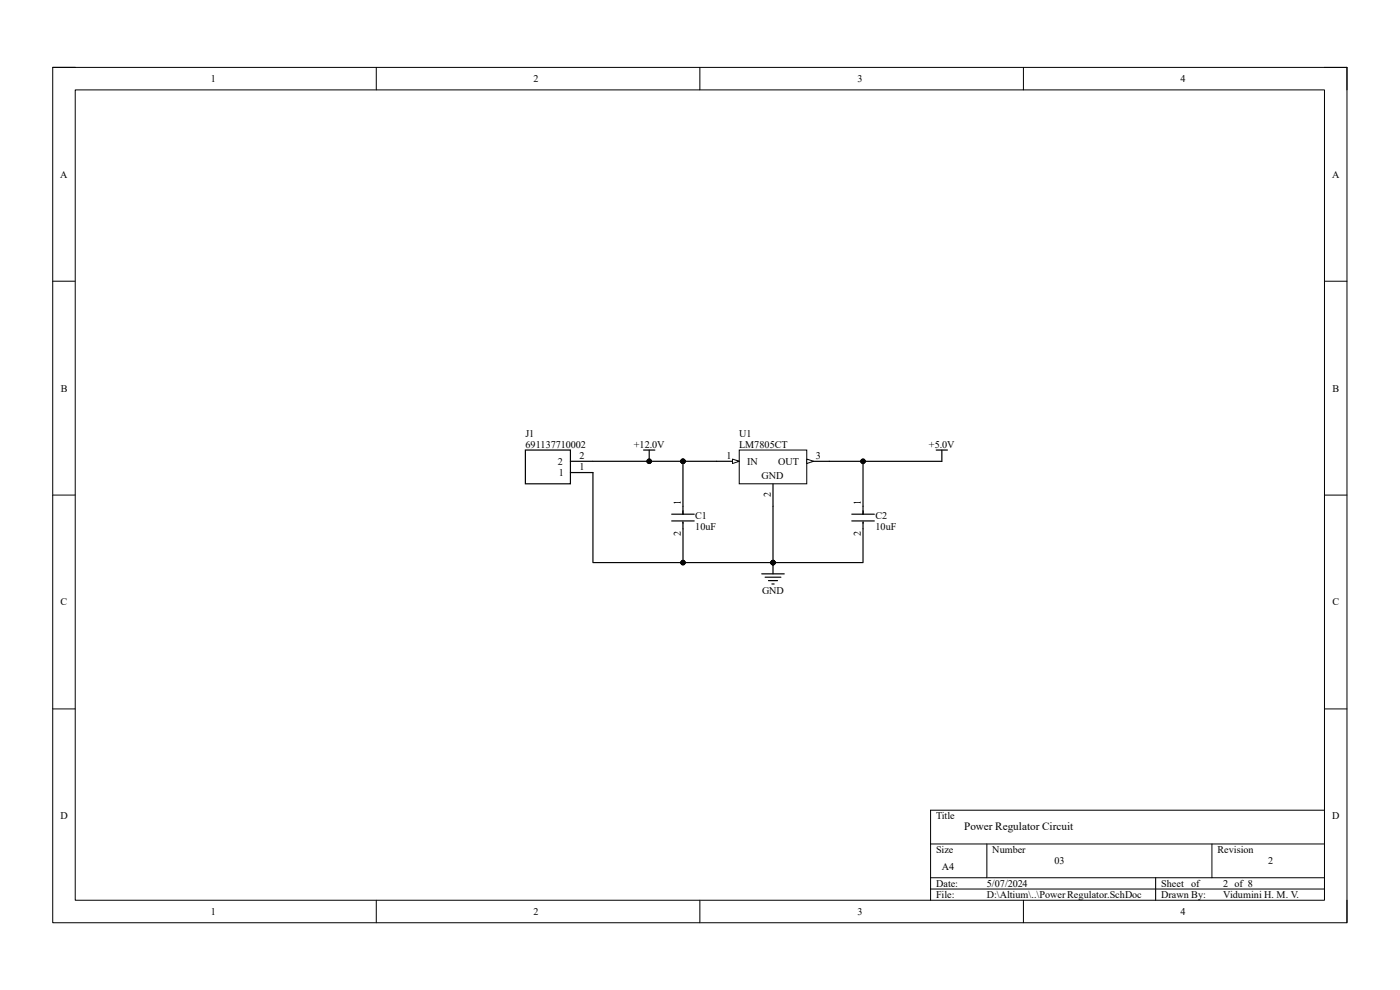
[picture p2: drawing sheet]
<svg xmlns="http://www.w3.org/2000/svg" width="297mm" height="210mm" viewBox="0 0 297 210" stroke-linecap="round" stroke-linejoin="round" font-family="sans-serif">
<path d="M11.2 14.3h274.6v181.4h-274.6z" fill="none" stroke="#000" stroke-width=".21"/>
<path d="M16 19.1h265v171.9h-265z" fill-rule="evenodd" fill="#fff"/>
<g fill="none" stroke="#000" stroke-width=".21">
<path d="M11.2 14.3h4.8M16 19.1h265v171.9h-265zM79.8 14.3v4.8M148.5 14.3v4.8M217.1 14.3v4.8M281 14.3h4.8v4.8M11.2 59.7h4.8M281 59.7h4.8M11.2 105h4.8M281 105h4.8M11.2 150.4h4.8M281 150.4h4.8"/>
<path d="M197.4 179h83.6M209.4 179v7.2M257.1 179v7.2M281 171.9h-83.6v19.1M79.8 191v4.7M148.5 191v4.7M197.4 186.2h83.6M197.4 188.6h83.6M217.1 191v4.7M245.2 186.2v4.8M285.8 191v4.7"/>
</g>
<path d="M156.8 95.5h14.4v7.1h-14.4z" fill-rule="evenodd" fill="#fff"/>
<path d="M156.8 95.5h14.4v7.1h-14.4z" fill="none" stroke="#000" stroke-width=".21"/>
<path d="M152.1 97.9h4.7" fill="none" stroke="#000" stroke-width=".25"/>
<path d="M155.4 97.4l1.4 .5-1.4 .4z" fill="#fff"/>
<path d="M155.4 97.4l1.4 .5-1.4 .4z" fill="none" stroke="#000" stroke-width=".21"/>
<path d="M171.2 97.9h4.7M164 102.6v4.8" fill="none" stroke="#000" stroke-width=".25"/>
<path d="M171.2 97.4l1.4 .5-1.4 .4z" fill="#fff"/>
<g fill="none" stroke="#000" stroke-width=".21">
<path d="M171.2 97.4l1.4 .5-1.4 .4z"/>
<circle cx="164" cy="119.3" r=".48"/>
</g>
<path d="M198.6 95.5h2.4M199.8 95.5v2.4M164 119.3v2.4M161.6 121.7h4.8M162.3 122.4h3.4M163 123.2h1.9M163.8 123.9h.4" fill="none" stroke="#000" stroke-width=".25"/>
<circle cx="164" cy="119.3" r=".48" fill="#000"/>
<path d="M111.5 95.5h9.5v7.1h-9.5z" fill-rule="evenodd" fill="#fff"/>
<g fill="none" stroke="#000" stroke-width=".25">
<path d="M111.5 95.5h9.5v7.1h-9.5zM121 97.9h23.9M136.5 95.5h2.4M137.7 95.5v2.4M144.9 97.9h7.2M144.9 97.9v11.2M175.9 97.9h7.2v11.2M183.1 97.9h16.7M121 100.2h4.8v19.1h19.1M142.5 109.1h4.8M142.5 110.5h4.8M144.9 110.8v8.5h38.2v-8.5"/>
<path d="M164 107.4v11.9M180.7 109.1h4.8M180.7 110.5h4.8"/>
</g>
<g fill="#000">
<circle cx="137.7" cy="97.9" r=".48"/>
<circle cx="144.9" cy="97.9" r=".48"/>
<circle cx="183.1" cy="97.9" r=".48"/>
<circle cx="144.9" cy="119.3" r=".48"/>
<circle cx="164" cy="119.3" r=".48"/>
</g>
<g fill="none" stroke="#000" stroke-width=".21">
<circle cx="137.7" cy="97.9" r=".48"/>
<circle cx="144.9" cy="97.9" r=".48"/>
<circle cx="183.1" cy="97.9" r=".48"/>
<circle cx="144.9" cy="119.3" r=".48"/>
<circle cx="164" cy="119.3" r=".48"/>
</g>
<text font-size="2.4" x="204.6" y="176.1">Power Regulator Circuit</text>
<g font-size="2.2">
<text x="44.7" y="17.4">1</text>
<text x="113.2" y="17.4">2</text>
<text x="181.9" y="17.4">3</text>
<text x="250.4" y="17.4">4</text>
<text x="12.8" y="37.7">A</text>
<text x="282.6" y="37.7">A</text>
<text x="12.9" y="83.1">B</text>
<text x="282.7" y="83.1">B</text>
<text x="111.5" y="92.6">J1</text>
<text x="111.5" y="95">691137710002</text>
<text x="134.5" y="95">+12.0V</text>
<text x="156.8" y="92.6">U1</text>
<text x="156.8" y="95">LM7805CT</text>
<text x="197.1" y="95">+5.0V</text>
<text x="118.4" y="98.6">2</text>
<text x="118.5" y="101">1</text>
<text x="122.9" y="99.8">1</text>
<text x="122.9" y="97.4">2</text>
<text x="154.1" y="97.4">1</text>
<text x="158.5" y="98.6">IN</text>
<text x="161.6" y="101.7">GND</text>
<text x="165.1" y="98.6">OUT</text>
<text x="173.1" y="97.4">3</text>
<text x="144.4" y="107.2" transform="rotate(-90 144.4 107.2)">1</text>
<text x="163.5" y="105.5" transform="rotate(-90 163.5 105.5)">2</text>
<text x="182.6" y="107.2" transform="rotate(-90 182.6 107.2)">1</text>
<text x="144.4" y="113.7" transform="rotate(-90 144.4 113.7)">2</text>
<text x="147.5" y="110.1">C1</text>
<text x="147.5" y="112.4">10uF</text>
<text x="182.6" y="113.7" transform="rotate(-90 182.6 113.7)">2</text>
<text x="185.7" y="110.1">C2</text>
<text x="185.7" y="112.4">10uF</text>
<text x="12.9" y="128.4">C</text>
<text x="161.7" y="126">GND</text>
<text x="282.7" y="128.4">C</text>
<text x="12.8" y="173.8">D</text>
<text x="198.6" y="173.8">Title</text>
<text x="282.6" y="173.8">D</text>
<text x="198.6" y="181">Size</text>
<text x="199.8" y="184.5">A4</text>
<text x="210.5" y="181">Number</text>
<text x="223.7" y="183.3">03</text>
<text x="258.3" y="181">Revision</text>
<text x="269" y="183.3">2</text>
<text x="198.6" y="188.1">Date:</text>
<text x="198.6" y="190.5">File:</text>
<text x="209.3" y="190.5">D:\Altium\..\Power Regulator.SchDoc</text>
<text x="209.3" y="188.1">5/07/2024</text>
<text x="246.3" y="188.1">Sheet</text>
<text x="246.3" y="190.5">Drawn By:</text>
<text x="252.7" y="188.1">of</text>
<text x="259.5" y="190.5">Vidumini H. M. V.</text>
<text x="259.5" y="188.1">2 of 8</text>
<text x="44.7" y="194.1">1</text>
<text x="113.2" y="194.1">2</text>
<text x="181.9" y="194.1">3</text>
<text x="250.4" y="194.1">4</text>
</g>
</svg>
